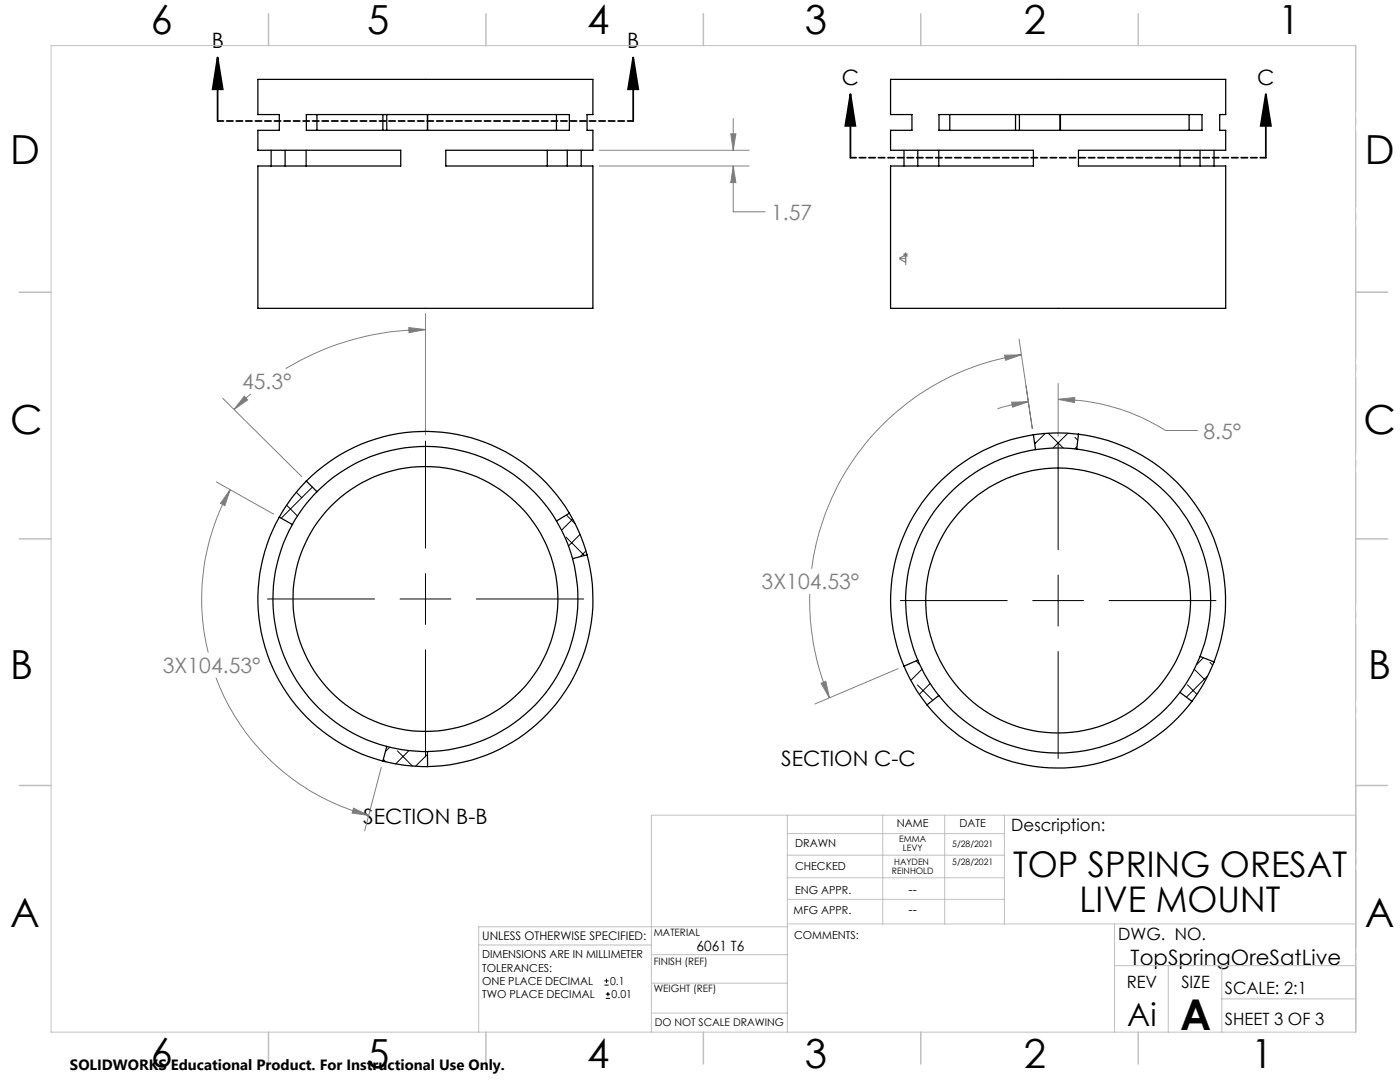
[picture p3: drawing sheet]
<svg xmlns="http://www.w3.org/2000/svg" width="279mm" height="216mm" viewBox="0 0 279 216" stroke-linecap="round" stroke-linejoin="round" font-family="sans-serif">
<g fill="none" stroke="#000" stroke-width=".2">
<path d="M84.9 88v21.4M211.2 88.3v21.4M53.4 119.5h21.4M79.8 119.5h10.2M84.9 114.4v10.2M95.1 119.5h21.4M179.7 119.8h21.3M206.1 119.8h10.2M211.2 114.8v10.1M221.3 119.8h21.4M84.9 129.7v21.3M211.2 130v21.3"/>
<path d="M120.6 196.6h.9M120.6 195.7h.9M120.9 199.2h.8M120.9 198.4h.8M121 195.3v.8M121.3 197.9v.9"/>
</g>
<path d="M43.4 11.5l1.1 6.3h-2.1zM43.4 11.5v12.7M126.4 11.5l1 6.3h-2.1zM126.4 11.5v12.7M169.7 18.8l1 6.3h-2zM169.7 18.8v12.7M252.6 18.8l1 6.3h-2zM252.6 18.8v12.7" fill="none" stroke="#000" stroke-width=".35"/>
<g fill="none" stroke="#808080" stroke-width=".2">
<path d="M119.6 30h29.9M119.6 33.1h29.9M145.8 26.7h1.1l-.6 3.3zM146.3 33.1l.6 3.3h-1.1zM146.3 33.1v9.2h6.4M146.3 23.6v6.4M180.2 50.9h1M180.4 50.5l.7 .7M180.7 50.3v1.1M181.1 50.5l-.7 .7M44.4 79.5l15.8 15.6M48.8 79.1l.6 .7-2.7 1.9z"/>
<path d="M50.1 78.6l-3.4 3.1M81.6 65.4l3.3 .4-3.3 .6zM84.9 65.8a54.4 54.4 0 0 0-27.9 7.8M84.9 62.6v24.1M200.5 70.9l3.3-.1-3.1 1.1zM203.4 67.7l2.6 17.8M203.8 70.8a49.5 49.5 0 0 0-41.8 42.7M211.2 79.7l3.3-.4v1zM211.2 79.7a40.7 40.7 0 0 1 21.4 6.2h6.4M211.2 76.5v10.5M43.2 96.2l11.4 6.4M45.9 97.7l-1 3.2-.9-.5z"/>
<path d="M45.9 97.7a44.5 44.5 0 0 0-4.3 32.5M201.9 80.3l3.3-.1-3.1 1zM205.2 80.2l-2.3 .3-3.8 1.1M161.6 118.5a49.1 49.1 0 0 0 3.9 20.7M43.1 135.3a44.6 44.6 0 0 0 30.5 27.4M163.9 136.3l.9-.3 .7 3.2zM179.2 133.4l-16.6 7.1M76.1 153.1l-3.3 12.7M70.6 161.3l3 1.4-3.3-.5z"/>
</g>
<path d="M126.4 24.1h-82.9M252.6 31.5h-82.9" fill="none" stroke="#000" stroke-width=".35" stroke-dasharray="1.3 .6" stroke-dashoffset=".1"/>
<path d="M270.6 9.1v49.2M270.6 58.3v49.2M270.6 107.5v49.2M270.6 156.7v49.2" fill="none" stroke="#c0c0c0" stroke-width=".2" stroke-dasharray="15.2 1.3 1.3 1.3" stroke-dashoffset="2.1"/>
<g fill="none" stroke="#c0c0c0" stroke-width=".2">
<path d="M10.2 9.1h260.3v196.9h-260.3zM270.5 58.3h6.4M270.5 156.7h6.4M157.1 162.7v43.3M157.1 175.2h43.3M157.1 170.6h43.3M157.1 166.3h43.3M157.1 179.5h43.3M176.2 162.7v21.7M188.5 162.7v21.7M200.4 162.7v21.7M270.6 162.7h-140.6v43.3"/>
<path d="M95.5 188.6h34.5M130 196.2h27.1M130 190.5h27.3M157.1 184.4h113.4M157.2 184.9h-61.7v21.1M222.4 184.4v21.6M222.4 192.7h48.1M233.2 192.7v13.3M243.8 199.3h26.7M243.8 192.7v13.3M130 202.1h27.1"/>
</g>
<g fill="none" stroke="#c0c0c0" stroke-width=".3">
<path d="M53.6 2.8v6.3M97 2.8v6.3M140.4 2.8v6.3M183.8 2.8v6.3M227.2 2.8v6.3M3.8 58.3h6.4M270.5 58.3h6.4M3.8 107.5h6.4M270.5 107.5h6.4M3.8 156.7h6.4M270.5 156.7h6.4M53.6 206v6.3"/>
<path d="M97 206v6.3M140.4 206v6.3M183.8 206v6.3M227.2 206v6.3"/>
</g>
<path d="M179.6 51.5l1.1-.6v1.5l-1.1-.7z" fill="none" stroke="#808080" stroke-width=".25"/>
<path d="M179.7 51.6h1.1M180.8 50.8v2" fill="none" stroke="#808080" stroke-width=".2" stroke-dasharray="15.2 1.3 1.3 1.3"/>
<g fill="#000">
<path d="M126.4 11.5l1 6.3h-2.1zM43.4 11.5l1.1 6.3h-2.1z"/>
<path d="M252.6 18.8l1 6.3h-2zM169.7 18.8l1 6.3h-2z"/>
</g>
<path d="M211.2 79.7l3.3-.4v1zM201.9 80.3l3.3-.1-3.1 1zM200.5 70.9l3.3-.1-3.1 1.1zM163.9 136.3l.9-.3 .7 3.2zM145.8 26.7h1.1l-.6 3.3zM146.3 33.1l.6 3.3h-1.1zM81.6 65.4l3.3 .4-3.3 .6zM48.8 79.1l.6 .7-2.7 1.9zM45.9 97.7l-1 3.2-.9-.5zM70.6 161.3l3 1.4-3.3-.5z" fill="#808080"/>
<g fill="none" stroke="#000" stroke-width=".25">
<path d="M51.5 15.8h66.8v7.1h-1.1v3.1h1.1v4h-29.3v3.1h29.3v28.4h-66.8v-28.4h28.5v-3.1h-28.5v-4h4.2v-3.1h-4.2zM177.7 15.8h66.9v7.1h-1.2v3.1h1.2v4h-29.4v3.1h29.4v28.4h-66.9v-28.4h28.5v-3.1h-28.5v-4h4.3v-3.1h-4.3zM54.1 30v3.1M56.9 30v3.1M61.1 30v3.1M61.1 22.9h52.5v3.1h-52.5zM63.3 22.9v3.1M76.4 22.9v3.1M77.2 22.9v3.1M85.3 22.9v3.1M109.2 30v3.1M111.1 22.9v3.1"/>
<path d="M113.2 30v3.1M116 30v3.1M180.4 30v3.1M183.2 30v3.1M187.4 30v3.1M187.4 22.9h52.5v3.1h-52.5zM189.5 22.9v3.1M202.7 22.9v3.1M203.4 22.9v3.1M211.6 22.9v3.1M235.5 30v3.1M237.3 22.9v3.1"/>
<path d="M239.5 30v3.1M242.3 30v3.1M61.1 96a32 32 0 0 0-5.4 7.2M61.1 96a33.5 33.5 0 0 1 52.5 6.4M61.1 96l2.2 2.1M63.3 98.1a29.1 29.1 0 0 0-5 6.6M63.3 98.1a30.4 30.4 0 0 1 47.8 5.9M206.2 86.7a33.4 33.4 0 0 0-25.8 46.2M206.2 86.7l.5 3M206.7 89.7a30.4 30.4 0 0 0-23.5 42M214.9 89.6a32 32 0 0 0-8.2 .1M214.9 89.6a30.5 30.5 0 0 1 24.6 41.4"/>
<path d="M215.2 86.6a33.9 33.9 0 0 0-9 .1M215.2 86.6a33.5 33.5 0 0 1 27.1 45.5M215.2 86.6l-.3 3M55.7 103.2a33.4 33.4 0 0 0 20.7 48.7M55.7 103.2l2.6 1.5M58.3 104.7a30.4 30.4 0 0 0 18.9 44.2M111.1 104a28.7 28.7 0 0 1 3.2 7.5M113.6 102.4a33.1 33.1 0 0 1 3.6 8.3M113.6 102.4l-2.5 1.6M114.3 111.5a30.4 30.4 0 0 1-29 38.5M117.2 110.7a33.5 33.5 0 0 1-31.9 42.3M117.2 110.7l-2.9 .8"/>
<path d="M180.4 132.9a34.5 34.5 0 0 0 4.6 7.8M183.2 131.7a31.4 31.4 0 0 0 4.2 7.1M183.2 131.7l-2.8 1.2M187.4 138.8l-2.4 1.9M235.5 138.1a30.4 30.4 0 0 1-48.1 .7M235.5 138.1l2.4 1.8M237.9 139.9a33.4 33.4 0 0 1-52.9 .8M239.5 131a30.7 30.7 0 0 1-4 7.1M239.5 131l2.8 1.1M242.3 132.1a33.1 33.1 0 0 1-4.4 7.8M76.4 151.9a33.9 33.9 0 0 0 8.9 1.1M77.2 148.9a31.5 31.5 0 0 0 8.1 1.1"/>
<path d="M77.2 148.9l-.8 3M85.3 150v3"/>
<circle cx="84.9" cy="119.5" r="26.4"/>
<circle cx="211.2" cy="119.8" r="26.4"/>
</g>
<g fill="none" stroke="#000" stroke-width=".2">
<path d="M59.1 98.2l1.1 1.1M62.3 97.2l-6.2 6.2M206.4 88.2l.3 .2M208.6 86.5l-2.1 2.1M209.2 86.5l3 2.9M213.1 86.5l-3 2.9M214.5 87.3l.6 .5M214.9 89.1l-.4 .5M57.2 100.8l2.2 2.2M113 107.2l3.6 3.6M113 102.8l1.8 1.7M114.3 103.6l-2.2 2.2"/>
<path d="M115.7 106.6l-2.2 2.3M116.9 109.9l-1.1 1.2M182.8 131.9l.8 .7M183.1 136.7l3.1 3M184 133.5l-2.2 2.2M185.6 136.4l-2.1 2.1M237 136.7l1.9 1.8M238.3 133.5l2 2M240.2 131.2l-1.4 1.4M241 134.9l-4.2 4.2M241.5 132.2l.5 .5M76.5 151.5l.5 .5"/>
<path d="M77.8 149.1l-.9 .9M79.3 149.8l3 3.1M81.6 149.8l-2.6 2.6M85.3 150.5l-2.4 2.4"/>
</g>
<text font-size="8.5" x="235.5" y="205.4">A</text>
<g font-size="8">
<text x="30.1" y="6.8">6</text>
<text x="73.3" y="6.9">5</text>
<text x="117.2" y="6.9">4</text>
<text x="160.6" y="6.9">3</text>
<text x="204.3" y="6.9">2</text>
<text x="255.1" y="6.9">1</text>
<text x="2.1" y="32.7">D</text>
<text x="272.4" y="32.7">D</text>
<text x="2.1" y="86.5">C</text>
<text x="272.1" y="86.5">C</text>
<text x="2.1" y="135.6">B</text>
<text x="273.1" y="135.6">B</text>
<text x="2.1" y="185.1">A</text>
<text x="272.4" y="185.1">A</text>
<text x="30.1" y="212.9">6</text>
<text x="73.3" y="213">5</text>
<text x="117.2" y="213">4</text>
<text x="160.6" y="213">3</text>
<text x="204.3" y="213">2</text>
<text x="249.7" y="213">1</text>
</g>
<g font-size="7.1">
<text x="202.2" y="174.9">TOP SPRING ORESAT</text>
<text x="215.5" y="182">LIVE MOUNT</text>
</g>
<text font-size="6.3" x="225" y="204.6">Ai</text>
<g font-size="4.2">
<text x="42.3" y="9.7">B</text>
<text x="125.2" y="9.7">B</text>
<text x="168" y="17">C</text>
<text x="250.9" y="17">C</text>
<text x="155.9" y="152.9">SECTION C-C</text>
<text x="72.5" y="164.5">SECTION B-B</text>
<text x="225.6" y="192.5">TopSpringOreSatLive</text>
</g>
<g font-size="4.2" fill="#808080">
<text x="153.9" y="43.9">1.57</text>
<text x="48.3" y="77.7">45.3°</text>
<text x="240.2" y="87.5">8.5°</text>
<text x="152" y="117.6">3X104.53°</text>
<text x="32.5" y="134.3">3X104.53°</text>
</g>
<g font-size="3.4">
<text x="201.8" y="165.9">Description:</text>
<text x="223.2" y="187.6">DWG. NO.</text>
<text x="224.9" y="197.2">REV</text>
<text x="235.8" y="197.2">SIZE</text>
<text x="244.4" y="198.4">SCALE: 2:1</text>
<text x="244.4" y="204.6">SHEET 3 OF 3</text>
</g>
<text font-size="3" x="14" y="213.5">SOLIDWORKS Educational Product. For Instructional Use Only.</text>
<text font-size="2.8" x="139" y="189.7">6061 T6</text>
<g font-size="2.5">
<text x="181.3" y="178.3">--</text>
<text x="181.3" y="182.3">--</text>
</g>
<text font-size="2.4" x="96.2" y="187.5">UNLESS OTHERWISE SPECIFIED:</text>
<g font-size="2.2">
<text x="179" y="165.1">NAME</text>
<text x="191.5" y="165.1">DATE</text>
<text x="158.7" y="169">DRAWN</text>
<text x="158.7" y="173.5">CHECKED</text>
<text x="158.7" y="178.3">ENG APPR.</text>
<text x="158.4" y="182.4">MFG APPR.</text>
<text x="96.2" y="191.2">DIMENSIONS ARE IN MILLIMETER</text>
<text x="158.5" y="187.4">COMMENTS:</text>
<text x="96.2" y="193.9">TOLERANCES:</text>
<text x="96.2" y="196.5">ONE PLACE DECIMAL</text>
<text x="121.8" y="196.5">0.1</text>
<text x="96.2" y="199.2">TWO PLACE DECIMAL</text>
<text x="122.1" y="199.2">0.01</text>
</g>
<text font-size="2.1" x="130.7" y="204.6">DO NOT SCALE DRAWING</text>
<g font-size="2">
<text x="130.5" y="186.8">MATERIAL</text>
<text x="130.5" y="192.5">FINISH (REF)</text>
<text x="130.5" y="198">WEIGHT (REF)</text>
</g>
<g font-size="1.8">
<text x="179.5" y="168">EMMA</text>
<text x="178.4" y="172.6">HAYDEN</text>
<text x="180.2" y="169.7">LEVY</text>
<text x="190" y="172.6">5/28/2021</text>
<text x="190.1" y="169">5/28/2021</text>
<text x="178" y="174.3">REINHOLD</text>
</g>
</svg>
